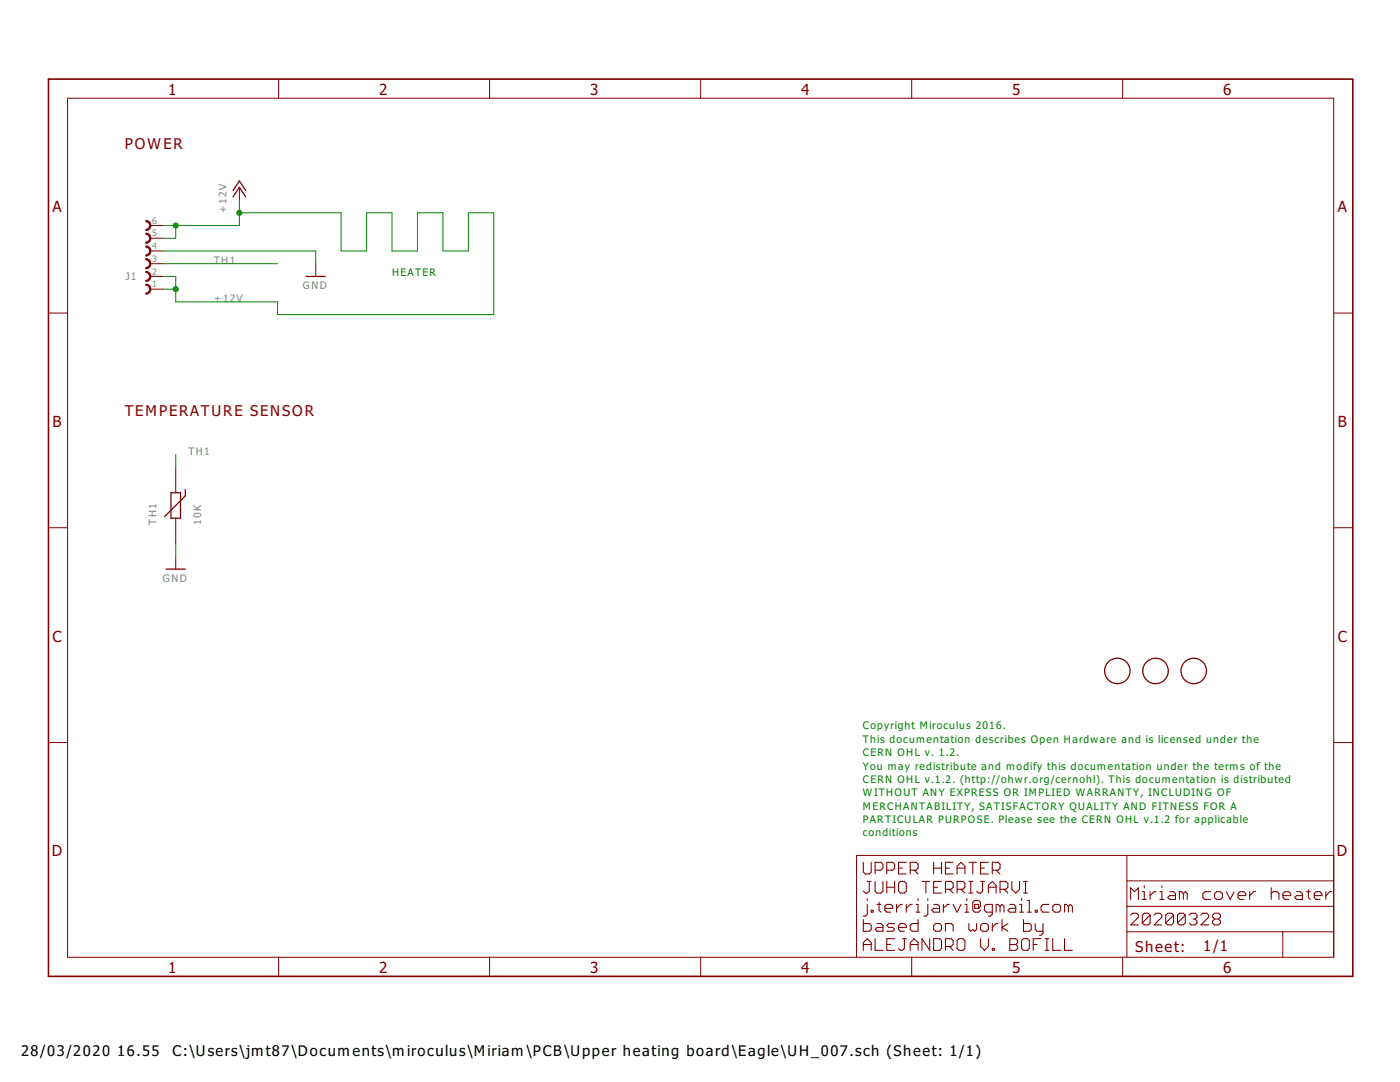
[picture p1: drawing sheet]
<?xml version="1.0" encoding="utf-8"?>
<!DOCTYPE eagle SYSTEM "eagle.dtd">
<!--
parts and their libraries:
Eagle_FPC_CONNECTOR_AND_FFC_CAB: Copyright: Würth Elektronik
-->
<eagle version="7.3.0">
<drawing>
<settings>
<setting alwaysvectorfont="no"/>
<setting verticaltext="up"/>
</settings>
<grid distance="0.1" unitdist="inch" unit="inch" style="lines" multiple="1" display="no" altdistance="0.01" altunitdist="inch" altunit="inch"/>
<schematic xreflabel="%F%N/%S.%C%R" xrefpart="/%S.%C%R">
<libraries>
<library name="frames">
<symbols>
<symbol name="A4L-LOC">
<wire x1="256.54" y1="3.81" x2="256.54" y2="8.89" width="0.1016" layer="94"/>
<wire x1="256.54" y1="8.89" x2="256.54" y2="13.97" width="0.1016" layer="94"/>
<wire x1="256.54" y1="13.97" x2="256.54" y2="19.05" width="0.1016" layer="94"/>
<wire x1="256.54" y1="19.05" x2="256.54" y2="24.13" width="0.1016" layer="94"/>
<wire x1="161.29" y1="3.81" x2="161.29" y2="24.13" width="0.1016" layer="94"/>
<wire x1="161.29" y1="24.13" x2="215.265" y2="24.13" width="0.1016" layer="94"/>
<wire x1="215.265" y1="24.13" x2="256.54" y2="24.13" width="0.1016" layer="94"/>
<wire x1="246.38" y1="3.81" x2="246.38" y2="8.89" width="0.1016" layer="94"/>
<wire x1="246.38" y1="8.89" x2="256.54" y2="8.89" width="0.1016" layer="94"/>
<wire x1="246.38" y1="8.89" x2="215.265" y2="8.89" width="0.1016" layer="94"/>
<wire x1="215.265" y1="8.89" x2="215.265" y2="3.81" width="0.1016" layer="94"/>
<wire x1="215.265" y1="8.89" x2="215.265" y2="13.97" width="0.1016" layer="94"/>
<wire x1="215.265" y1="13.97" x2="256.54" y2="13.97" width="0.1016" layer="94"/>
<wire x1="215.265" y1="13.97" x2="215.265" y2="19.05" width="0.1016" layer="94"/>
<wire x1="215.265" y1="19.05" x2="256.54" y2="19.05" width="0.1016" layer="94"/>
<wire x1="215.265" y1="19.05" x2="215.265" y2="24.13" width="0.1016" layer="94"/>
<text x="217.17" y="15.24" size="2.54" layer="94">&gt;DRAWING_NAME</text>
<text x="217.17" y="10.16" size="2.286" layer="94">&gt;LAST_DATE_TIME</text>
<text x="230.505" y="5.08" size="2.54" layer="94">&gt;SHEET</text>
<text x="216.916" y="4.953" size="2.54" layer="94">Sheet:</text>
<frame x1="0" y1="0" x2="260.35" y2="179.07" columns="6" rows="4" layer="94"/>
</symbol>
</symbols>
<devicesets>
<deviceset name="A4L-LOC" prefix="FRAME" uservalue="yes">
<gates>
<gate name="G$1" symbol="A4L-LOC" x="0" y="0"/>
</gates>
<devices>
<device name="">
<technologies>
<technology name=""/>
</technologies>
</device>
</devices>
</deviceset>
</devicesets>
</library>
<library name="Arduino_Resistenze">
<symbols>
</symbols>
<devicesets>
<deviceset name="0071" uservalue="yes">
<gates>
</gates>
<devices>
<device name="">
<technologies>
<technology name="">
<attribute name="CASE" value=""/>
<attribute name="MONTHLY_USAGE" value="_____"/>
<attribute name="PART_NUMBER" value="10R"/>
<attribute name="PRICE" value="_____"/>
<attribute name="SUPPLIER" value="_____"/>
<attribute name="TYPE" value="Resistenze"/>
<attribute name="VALUE" value="10R"/>
</technology>
</technologies>
</device>
</devices>
</deviceset>
<deviceset name="0164" uservalue="yes">
<gates>
</gates>
<devices>
<device name="">
<technologies>
<technology name="">
<attribute name="CASE" value="0603"/>
<attribute name="MONTHLY_USAGE" value="_____"/>
<attribute name="PART_NUMBER" value="6K8_0603"/>
<attribute name="PRICE" value="_____"/>
<attribute name="SUPPLIER" value="_____"/>
<attribute name="TYPE" value="Resistenze"/>
<attribute name="VALUE" value="6k8"/>
</technology>
</technologies>
</device>
</devices>
</deviceset>
</devicesets>
</library>
<library name="Arduino_Condensatori">
<symbols>
</symbols>
<devicesets>
<deviceset name="0605" uservalue="yes">
<gates>
</gates>
<devices>
<device name="">
<technologies>
<technology name="">
<attribute name="CASE" value="0805"/>
<attribute name="MONTHLY_USAGE" value="_____"/>
<attribute name="PART_NUMBER" value=""/>
<attribute name="PRICE" value="_____"/>
<attribute name="SUPPLIER" value="_____"/>
<attribute name="TYPE" value="Condensatori"/>
<attribute name="VALUE" value="0,47uF"/>
</technology>
</technologies>
</device>
</devices>
</deviceset>
<deviceset name="0833" uservalue="yes">
<gates>
</gates>
<devices>
<device name="">
<technologies>
<technology name="">
<attribute name="CASE" value="Case_A_(1206)"/>
<attribute name="MONTHLY_USAGE" value="_____"/>
<attribute name="PART_NUMBER" value="TAJA475MO16RNJ"/>
<attribute name="PRICE" value="_____"/>
<attribute name="SUPPLIER" value="_____"/>
<attribute name="TYPE" value="Condensatori"/>
<attribute name="VALUE" value="4,7uF"/>
</technology>
</technologies>
</device>
</devices>
</deviceset>
</devicesets>
</library>
<library name="supply1">
<symbols>
<symbol name="GND">
<wire x1="-1.905" y1="0" x2="1.905" y2="0" width="0.254" layer="94"/>
<text x="-2.54" y="-2.54" size="1.778" layer="96">&gt;VALUE</text>
<pin name="GND" x="0" y="2.54" visible="off" length="short" direction="sup" rot="R270"/>
</symbol>
<symbol name="+12V">
<wire x1="1.27" y1="-1.905" x2="0" y2="0" width="0.254" layer="94"/>
<wire x1="0" y1="0" x2="-1.27" y2="-1.905" width="0.254" layer="94"/>
<wire x1="1.27" y1="-0.635" x2="0" y2="1.27" width="0.254" layer="94"/>
<wire x1="0" y1="1.27" x2="-1.27" y2="-0.635" width="0.254" layer="94"/>
<text x="-2.54" y="-5.08" size="1.778" layer="96" rot="R90">&gt;VALUE</text>
<pin name="+12V" x="0" y="-2.54" visible="off" length="short" direction="sup" rot="R90"/>
</symbol>
</symbols>
<devicesets>
<deviceset name="GND" prefix="GND">
<gates>
<gate name="1" symbol="GND" x="0" y="0"/>
</gates>
<devices>
<device name="">
<technologies>
<technology name=""/>
</technologies>
</device>
</devices>
</deviceset>
<deviceset name="+12V" prefix="P+">
<gates>
<gate name="1" symbol="+12V" x="0" y="0"/>
</gates>
<devices>
<device name="">
<technologies>
<technology name=""/>
</technologies>
</device>
</devices>
</deviceset>
</devicesets>
</library>
<library name="SmartPrj">
<symbols>
<symbol name="FIDUCIAL">
<circle x="0" y="0" radius="2.54" width="0.254" layer="94"/>
</symbol>
</symbols>
<devicesets>
<deviceset name="FIDUCIALMOUNT">
<gates>
<gate name="G$1" symbol="FIDUCIAL" x="0" y="0"/>
</gates>
<devices>
<device name="" package="FIDUCIA-MOUNT">
<technologies>
<technology name=""/>
</technologies>
</device>
</devices>
</deviceset>
</devicesets>
</library>
<library name="Miroculus">
<symbols>
<symbol name="THERMISTOR_SMD_0603">
<wire x1="-0.9525" y1="-2.54" x2="0.9525" y2="-2.54" width="0.254" layer="94"/>
<wire x1="0.9525" y1="-2.54" x2="0.9525" y2="2.54" width="0.254" layer="94"/>
<wire x1="0.9525" y1="2.54" x2="-0.9525" y2="2.54" width="0.254" layer="94"/>
<wire x1="-0.9525" y1="2.54" x2="-0.9525" y2="-2.54" width="0.254" layer="94"/>
<wire x1="1.905" y1="3.175" x2="1.905" y2="1.905" width="0.254" layer="94"/>
<wire x1="1.905" y1="1.905" x2="-2.2225" y2="-2.2225" width="0.254" layer="94"/>
<text x="-3.81" y="-3.81" size="1.778" layer="95" rot="R90">&gt;Name</text>
<pin name="P$1" x="0" y="7.62" visible="off" length="middle" rot="R270"/>
<pin name="P$2" x="0" y="-7.62" visible="off" length="middle" rot="R90"/>
<text x="5.08" y="-3.81" size="1.778" layer="96" rot="R90">&gt;Value</text>
</symbol>
</symbols>
<devicesets>
<deviceset name="THERMISTOR_SMD_0603">
<gates>
<gate name="G$1" symbol="THERMISTOR_SMD_0603" x="0" y="0"/>
</gates>
<devices>
<device name="" package="THERMISTOR_SMD_0603">
<connects>
<connect gate="G$1" pin="P$1" pad="1"/>
<connect gate="G$1" pin="P$2" pad="2"/>
</connects>
<technologies>
<technology name=""/>
</technologies>
</device>
</devices>
</deviceset>
</devicesets>
</library>
<library name="Eagle_FPC_CONNECTOR_AND_FFC_CAB (rev18c)">
<symbols>
<symbol name="6">
<wire x1="-1.651" y1="5.969" x2="-1.651" y2="4.191" width="0.254" layer="94" curve="180" cap="flat"/>
<wire x1="-1.651" y1="3.429" x2="-1.651" y2="1.651" width="0.254" layer="94" curve="180" cap="flat"/>
<wire x1="-1.651" y1="0.889" x2="-1.651" y2="-0.889" width="0.254" layer="94" curve="180" cap="flat"/>
<wire x1="-1.651" y1="-1.651" x2="-1.651" y2="-3.429" width="0.254" layer="94" curve="180" cap="flat"/>
<wire x1="-1.651" y1="-4.191" x2="-1.651" y2="-5.969" width="0.254" layer="94" curve="180" cap="flat"/>
<wire x1="-1.651" y1="-6.731" x2="-1.651" y2="-8.509" width="0.254" layer="94" curve="180" cap="flat"/>
<text x="0" y="1.508" size="1.778" layer="95">&gt;NAME</text>
<text x="0" y="-2.54" size="1.778" layer="96">&gt;VALUE</text>
<pin name="1" x="-5.08" y="5.08" visible="pad" length="short" direction="pas"/>
<pin name="2" x="-5.08" y="2.54" visible="pad" length="short" direction="pas"/>
<pin name="3" x="-5.08" y="0" visible="pad" length="short" direction="pas"/>
<pin name="4" x="-5.08" y="-2.54" visible="pad" length="short" direction="pas"/>
<pin name="5" x="-5.08" y="-5.08" visible="pad" length="short" direction="pas"/>
<pin name="6" x="-5.08" y="-7.62" visible="pad" length="short" direction="pas"/>
</symbol>
</symbols>
<devicesets>
<deviceset name="68710614522" prefix="J" uservalue="yes">
<gates>
<gate name="G$1" symbol="6" x="0" y="0"/>
</gates>
<devices>
<device name="" package="68710614522">
<connects>
<connect gate="G$1" pin="1" pad="1"/>
<connect gate="G$1" pin="2" pad="2"/>
<connect gate="G$1" pin="3" pad="3"/>
<connect gate="G$1" pin="4" pad="4"/>
<connect gate="G$1" pin="5" pad="5"/>
<connect gate="G$1" pin="6" pad="6"/>
</connects>
<technologies>
<technology name=""/>
</technologies>
</device>
</devices>
</deviceset>
</devicesets>
</library>
</libraries>
<attributes>
</attributes>
<variantdefs>
</variantdefs>
<classes>
<class number="0" name="default" width="0.254" drill="0.4064">
<clearance class="0" value="0.1778"/>
</class>
<class number="1" name="power" width="0.4064" drill="0.8128">
<clearance class="1" value="0.4064"/>
</class>
<class number="2" name="gnd" width="0.254" drill="0.4064">
<clearance class="2" value="0.1778"/>
</class>
<class number="3" name="power usb" width="0.3048" drill="0.4064">
<clearance class="3" value="0.254"/>
</class>
<class number="4" name="power12" width="1.778" drill="0.889">
<clearance class="4" value="0.4064"/>
</class>
</classes>
<parts>
<part name="P+2" library="supply1" deviceset="+12V" device=""/>
<part name="GND5" library="supply1" deviceset="GND" device=""/>
<part name="FD1" library="SmartPrj" deviceset="FIDUCIALMOUNT" device=""/>
<part name="FRAME2" library="frames" deviceset="A4L-LOC" device=""/>
<part name="GND2" library="supply1" deviceset="GND" device=""/>
<part name="TH1" library="Miroculus" deviceset="THERMISTOR_SMD_0603" device="" value="10K"/>
<part name="FD2" library="SmartPrj" deviceset="FIDUCIALMOUNT" device=""/>
<part name="FD3" library="SmartPrj" deviceset="FIDUCIALMOUNT" device=""/>
<part name="J1" library="Eagle_FPC_CONNECTOR_AND_FFC_CAB (rev18c)" deviceset="68710614522" device=""/>
</parts>
<sheets>
<sheet>
<plain>
<text x="17.78" y="167.64" size="2.54" layer="94">POWER</text>
<text x="165.1" y="25.4" size="2.54" layer="94" font="vector" rot="MR180">UPPER HEATER
JUHO TERRIJARVI
j.terrijarvi@gmail.com
based on work by
ALEJANDRO V. BOFILL</text>
<text x="71.12" y="142.24" size="1.778" layer="91">HEATER</text>
<text x="17.78" y="114.3" size="2.54" layer="94">TEMPERATURE SENSOR</text>
<text x="218.44" y="20.32" size="2.54" layer="94" font="vector" rot="MR180">Miriam cover heater</text>
<text x="218.44" y="15.24" size="2.54" layer="94" font="vector" rot="MR180">20200328</text>
<text x="165.1" y="30.48" size="1.778" layer="91">Copyright Miroculus 2016.
This documentation describes Open Hardware and is licensed under the
CERN OHL v. 1.2.
You may redistribute and modify this documentation under the terms of the
CERN OHL v.1.2. (http://ohwr.org/cernohl). This documentation is distributed
WITHOUT ANY EXPRESS OR IMPLIED WARRANTY, INCLUDING OF
MERCHANTABILITY, SATISFACTORY QUALITY AND FITNESS FOR A
PARTICULAR PURPOSE. Please see the CERN OHL v.1.2 for applicable
conditions</text>
</plain>
<instances>
<instance part="P+2" gate="1" x="40.64" y="160.02" smashed="yes">
<attribute name="VALUE" x="38.1" y="154.94" size="1.778" layer="96" rot="R90"/>
</instance>
<instance part="GND5" gate="1" x="55.88" y="142.24" smashed="yes">
<attribute name="VALUE" x="53.34" y="139.7" size="1.778" layer="96"/>
</instance>
<instance part="FD1" gate="G$1" x="215.9" y="63.5"/>
<instance part="FRAME2" gate="G$1" x="2.54" y="2.54" smashed="yes">
<attribute name="SHEET" x="233.045" y="7.62" size="2.54" layer="94"/>
</instance>
<instance part="GND2" gate="1" x="27.94" y="83.82" smashed="yes">
<attribute name="VALUE" x="25.4" y="81.28" size="1.778" layer="96"/>
</instance>
<instance part="TH1" gate="G$1" x="27.94" y="96.52"/>
<instance part="FD2" gate="G$1" x="223.52" y="63.5"/>
<instance part="FD3" gate="G$1" x="231.14" y="63.5"/>
<instance part="J1" gate="G$1" x="20.32" y="144.78" rot="R180"/>
</instances>
<busses>
</busses>
<nets>
<net name="+12V" class="4">
<segment>
<pinref part="P+2" gate="1" pin="+12V"/>
<wire x1="40.64" y1="152.4" x2="40.64" y2="154.94" width="0.1524" layer="91"/>
<wire x1="40.64" y1="154.94" x2="40.64" y2="157.48" width="0.1524" layer="91"/>
<wire x1="40.64" y1="154.94" x2="60.96" y2="154.94" width="0.1524" layer="91"/>
<junction x="40.64" y="154.94"/>
<wire x1="60.96" y1="154.94" x2="60.96" y2="147.32" width="0.1524" layer="91"/>
<wire x1="60.96" y1="147.32" x2="66.04" y2="147.32" width="0.1524" layer="91"/>
<wire x1="66.04" y1="147.32" x2="66.04" y2="154.94" width="0.1524" layer="91"/>
<wire x1="66.04" y1="154.94" x2="71.12" y2="154.94" width="0.1524" layer="91"/>
<wire x1="71.12" y1="154.94" x2="71.12" y2="147.32" width="0.1524" layer="91"/>
<wire x1="71.12" y1="147.32" x2="76.2" y2="147.32" width="0.1524" layer="91"/>
<wire x1="76.2" y1="147.32" x2="76.2" y2="154.94" width="0.1524" layer="91"/>
<wire x1="76.2" y1="154.94" x2="81.28" y2="154.94" width="0.1524" layer="91"/>
<wire x1="81.28" y1="154.94" x2="81.28" y2="147.32" width="0.1524" layer="91"/>
<wire x1="81.28" y1="147.32" x2="86.36" y2="147.32" width="0.1524" layer="91"/>
<wire x1="86.36" y1="147.32" x2="86.36" y2="154.94" width="0.1524" layer="91"/>
<wire x1="86.36" y1="154.94" x2="91.44" y2="154.94" width="0.1524" layer="91"/>
<wire x1="91.44" y1="154.94" x2="91.44" y2="134.62" width="0.1524" layer="91"/>
<wire x1="91.44" y1="134.62" x2="48.26" y2="134.62" width="0.1524" layer="91"/>
<wire x1="27.94" y1="137.16" x2="48.26" y2="137.16" width="0.1524" layer="91"/>
<label x="35.56" y="137.16" size="1.778" layer="95"/>
<wire x1="48.26" y1="134.62" x2="48.26" y2="137.16" width="0.1524" layer="91"/>
<pinref part="J1" gate="G$1" pin="6"/>
<wire x1="25.4" y1="152.4" x2="27.94" y2="152.4" width="0.1524" layer="91"/>
<pinref part="J1" gate="G$1" pin="5"/>
<wire x1="27.94" y1="152.4" x2="40.64" y2="152.4" width="0.1524" layer="91"/>
<wire x1="25.4" y1="149.86" x2="27.94" y2="149.86" width="0.1524" layer="91"/>
<wire x1="27.94" y1="149.86" x2="27.94" y2="152.4" width="0.1524" layer="91"/>
<junction x="27.94" y="152.4"/>
<wire x1="27.94" y1="137.16" x2="27.94" y2="139.7" width="0.1524" layer="91"/>
<pinref part="J1" gate="G$1" pin="1"/>
<wire x1="27.94" y1="139.7" x2="25.4" y2="139.7" width="0.1524" layer="91"/>
<pinref part="J1" gate="G$1" pin="2"/>
<wire x1="25.4" y1="142.24" x2="27.94" y2="142.24" width="0.1524" layer="91"/>
<wire x1="27.94" y1="142.24" x2="27.94" y2="139.7" width="0.1524" layer="91"/>
<junction x="27.94" y="139.7"/>
</segment>
</net>
<net name="TH1" class="0">
<segment>
<wire x1="25.4" y1="144.78" x2="48.26" y2="144.78" width="0.1524" layer="91"/>
<label x="35.56" y="144.78" size="1.778" layer="95"/>
<pinref part="J1" gate="G$1" pin="3"/>
</segment>
<segment>
<wire x1="27.94" y1="104.14" x2="27.94" y2="106.68" width="0.1524" layer="91"/>
<label x="30.48" y="106.68" size="1.778" layer="95"/>
<pinref part="TH1" gate="G$1" pin="P$1"/>
</segment>
</net>
<net name="GND" class="0">
<segment>
<pinref part="GND5" gate="1" pin="GND"/>
<wire x1="25.4" y1="147.32" x2="55.88" y2="147.32" width="0.1524" layer="91"/>
<wire x1="55.88" y1="147.32" x2="55.88" y2="144.78" width="0.1524" layer="91"/>
<pinref part="J1" gate="G$1" pin="4"/>
</segment>
<segment>
<pinref part="GND2" gate="1" pin="GND"/>
<pinref part="TH1" gate="G$1" pin="P$2"/>
<wire x1="27.94" y1="88.9" x2="27.94" y2="86.36" width="0.1524" layer="91"/>
</segment>
</net>
</nets>
</sheet>
</sheets>
</schematic>
</drawing>
<compatibility>
<note version="6.3" minversion="6.2.2" severity="warning">
Since Version 6.2.2 text objects can contain more than one line,
which will not be processed correctly with this version.
</note>
</compatibility>
</eagle>
